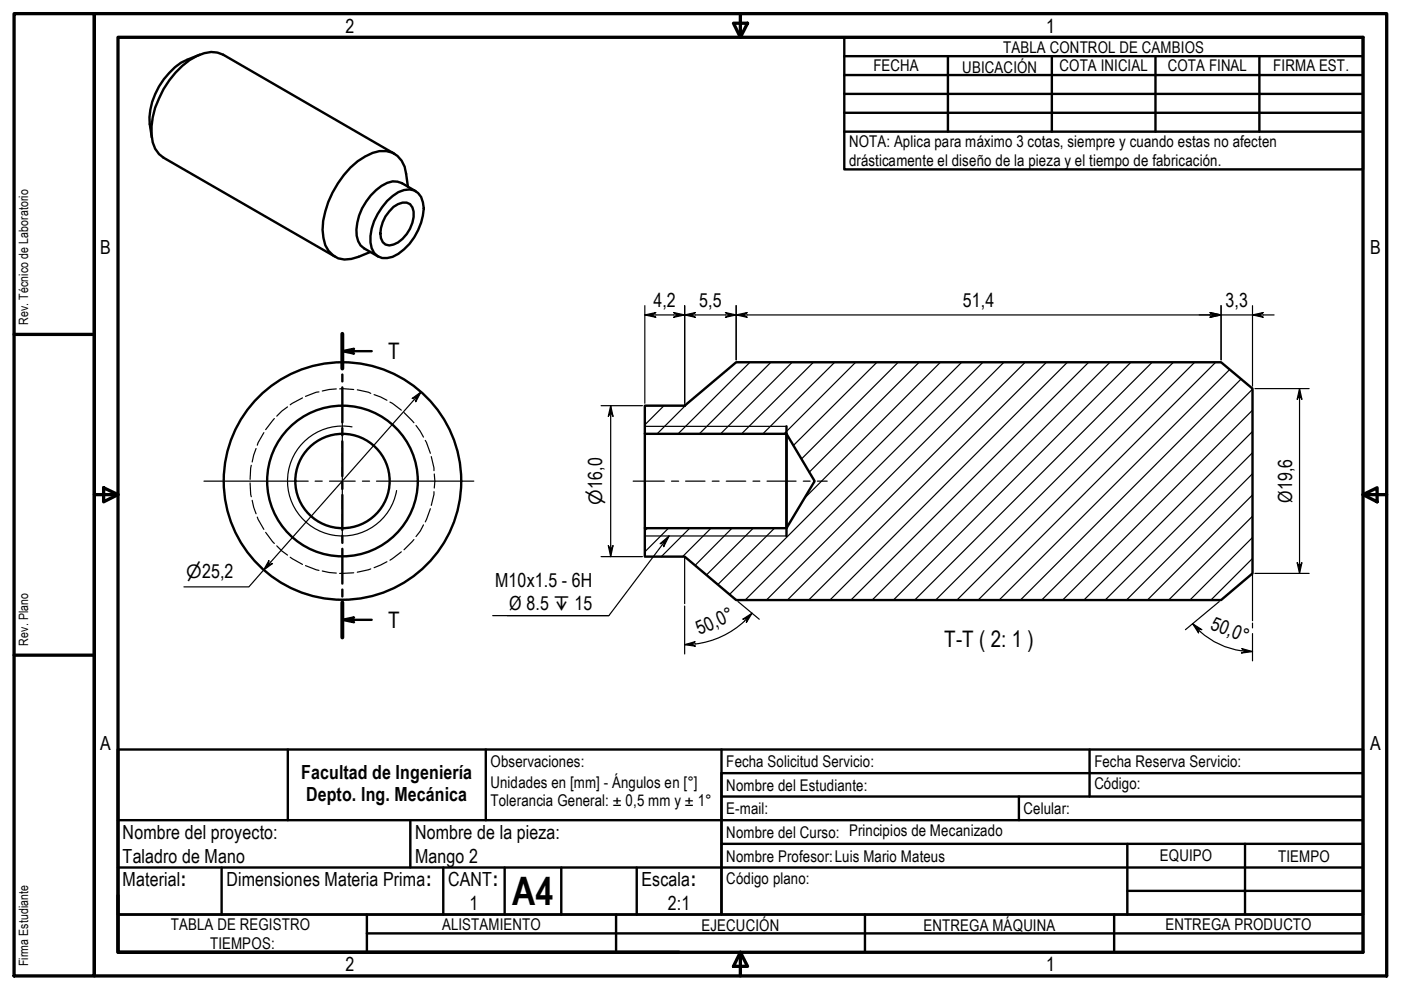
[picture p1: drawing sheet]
<svg xmlns="http://www.w3.org/2000/svg" width="297mm" height="210mm" viewBox="0 0 297 210" stroke-linecap="round" stroke-linejoin="round" font-family="sans-serif">
<!-- layer: Hatch (ISO) -->
<g fill="none" stroke="#000" stroke-width=".25">
<path d="M159 76.8l-15.2 15.2M163.4 76.8l-15.1 15.2M168 76.8l-15.2 15.2M172.5 76.8l-15.3 15.2M177 76.8l-15.3 15.2M181.4 76.8l-15.2 15.2M185.9 76.8l-17.7 17.7M190.4 76.8l-20.5 20.5M194.9 76.8l-23.3 23.3M199.4 76.8l-28.8 28.8M203.9 76.8l-49.2 49.2M208.4 76.8l-50.4 50.4"/>
<path d="M212.9 76.8l-50.4 50.4M217.4 76.8l-50.5 50.4M221.9 76.8l-50.5 50.4M226.3 76.8l-50.3 50.4M230.8 76.8l-50.4 50.4M235.3 76.8l-50.4 50.4M239.8 76.8l-50.4 50.4M244.3 76.8l-50.4 50.4M248.8 76.8l-50.4 50.4M253.3 76.8l-50.4 50.4M257.7 76.8l-50.3 50.4M260.7 78.3l-48.9 48.9"/>
<path d="M140.8 86l-4.1 4.1M146.1 85.2l-6.8 6.8M263.1 80.4l-46.8 46.8M265.6 96l-31.3 31.2M265.6 91.5l-35.8 35.7M265.6 87l-40.3 40.2M265.6 82.5l-44.7 44.7M137.3 112l-.6 .5M141.7 112l-5 5M146.2 112l-6 6M150.7 112l-6 6M155.2 112l-7.8 7.9"/>
<path d="M159.7 112l-9.9 9.9M164.2 112l-12 11.9M265.6 118.4l-8.9 8.8M265.6 114l-13.3 13.2M265.6 109.4l-17.8 17.8M265.6 104.9l-22.3 22.3M265.6 100.4l-26.8 26.8"/>
</g>
<!-- layer: Hidden (ISO) -->
<g fill="none" stroke="#000" stroke-width=".25">
<path d="M53.3 98.7l-.3 2.9M54.3 95.1l-.8 2.9M55.9 91.7l-1.4 2.7M58.2 88.7l-1.9 2.4M61 86.3l-1.2 .9-1.1 1M64.1 84.4l-2.6 1.4M67.6 83.1l-.5 .1-2.3 .8M71.3 82.5l-3 .4M72 82.5l3 .1M75.8 82.6l2.3 .6 .5 .2M79.3 83.7l2.7 1.2M82.7 85.3l2.4 1.7"/>
<path d="M85.7 87.5l2.1 2.1M88.2 90.2l1.6 2.5M90.2 93.4l1 2.7M91.4 96.8l.6 2.4v.6M53 102.4l.3 2.9M53.5 106.1l.8 2.8M54.5 109.6l1.4 2.6M56.3 112.9l1.9 2.3M58.7 115.7l1.1 1.1 1.2 .9M61.5 118.1l2.6 1.6M64.8 119.9l2.8 1M82 119.1l-2.7 1.3"/>
<path d="M85.1 117l-2.4 1.8M87.8 114.4l-2.1 2.2M89.8 111.3l-.7 1.3-.9 1.2M91.2 107.9l-1 2.8M92 104.2v.6l-.6 2.4M92.1 100.5l.1 1.5-.1 1.5M68.3 121.1l3 .4M75 121.4l-3 .2M78.6 120.6l-2.8 .7"/>
</g>
<!-- layer: Visible (ISO) -->
<g fill="none" stroke="#000" stroke-width=".51">
<path d="M42.4 11.6a14.8 14.8 0 0 0-10.5 11.7l-.2 1.6v1.4l.5 2.9M83.6 32.6l-36.3-21a5.9 5.9 0 0 0-5.5 .2 19 19 0 0 0-9.7 16.7 5.7 5.7 0 0 0 2.6 4.9l36.3 21M86.5 39.6l-.4-2.7a5 5 0 0 0-7.1-4.5 16.8 16.8 0 0 0-8.5 8.5 18.9 18.9 0 0 0-2.1 7.8 6.3 6.3 0 0 0 2.2 5.4 5.2 5.2 0 0 0 5.4 .4l2.5-1.1M82.1 42.6a5.8 5.8 0 0 1 5.7-2.2 4 4 0 0 1 2.1 3.8 12.3 12.3 0 0 1-6.7 10.3 3.2 3.2 0 0 1-4.7-3.1 12 12 0 0 1 3.6-8.8zM83.4 43.9a2.99 2.99 0 0 1 3.5-.6 3.8 3.8 0 0 1 .5 3.9 6.5 6.5 0 0 1-4.9 4.8 2.14 2.14 0 0 1-1.9-2.5 8 8 0 0 1 2.8-5.6zM88.1 40.5l-2.9-1.7a4 4 0 0 0-4.3 .6 11.9 11.9 0 0 0-5.3 10.6l.3 1.2 .6 .8 .7 .7 3 1.7M136.7 86h8.5l10.9-9.2h102.8l6.7 5.6v39.2l-6.7 5.6h-102.8l-10.9-9.2h-8.5v-6h30.1l5.9-10-5.9-10h-30.1zM136.7 92v20M166.8 90.4v23.2"/>
<circle cx="72.6" cy="102" r="25.2"/>
<circle cx="72.6" cy="102" r="16"/>
<circle cx="72.6" cy="102" r="10"/>
</g>
<!-- layer: Visible Narrow (ISO) -->
<path d="M74.6 90.5a11.7 11.7 0 0 0-13.5 9.5 11.7 11.7 0 0 0 9.5 13.5 11.7 11.7 0 0 0 13.5-9.5M136.7 90.4h30.1M136.7 113.6h30.1" fill="none" stroke="#000" stroke-width=".25"/>
<!-- layer: Section Line (ISO) -->
<g fill="none" stroke="#000" stroke-width=".51">
<path d="M72.6 74.5l2.5-.6-.9 .6 .9 .5zM72.6 70.8v7.3M72.6 79.4v1.5M72.6 74.5h6.2M72.6 82.1v7.5M72.6 90.8v1.5M72.6 93.6v7.3M72.6 102.2v1.5M72.6 104.9v7.5M72.6 113.6v1.5M72.6 116.4v7.3M72.6 131.4l2.5-.5-.9 .5 .9 .5z"/>
<path d="M72.6 125v1.5M72.6 127.7v7.5M72.6 131.4h6.2"/>
</g>
<path d="M72.6 70.8v7.3M72.6 127.7v7.5" fill="none" stroke="#000" stroke-width=".83"/>
<g fill="#000">
<path d="M72.6 74.5l2.5-.6-.9 .6 .9 .5z" fill-rule="evenodd"/>
<path d="M72.6 131.4l2.5-.5-.9 .5 .9 .5z" fill-rule="evenodd"/>
</g>
<!-- layer: Title (ISO) -->
<g fill="none" stroke="#000" stroke-width=".51">
<path d="M179 7.9h110v28h-110zM179 19.9h110M179 15.9h110M179 11.9h110M201 11.9v16M223 11.9v16M245 11.9v16M267 11.9v16M179 23.9h110M179 27.9h110M25 158.9h264v35h-136v-30h136M25 158.9v35h128v-35"/>
<path d="M25 158.9v35M61 158.9v15M103 158.9v15M231 158.9v10M25 173.9h264M87 173.9v10M153 178.9h136v15M153 168.9h136M216 168.9v5M239 178.9v15M264 178.9v15M25 193.9h264v8h-264z"/>
<path d="M25 183.9h264M47 183.9v10M77.8 193.9v8M77.8 197.9h211.2M94 183.9v10M107 183.9v10M119 183.9v10M130.6 193.9v8M135 183.9v10M183.4 193.9v8M236.2 193.9v8M239 188.9h50"/>
</g>
<!-- layer: Border (ISO) -->
<g fill="none" stroke="#000" stroke-width=".7">
<path d="M3 2.9h17v204h-17zM20 2.9h274v204h-274zM25 7.9h264v194h-264zM155.5 4.9h3l-1.5 3zM157 2.9v5M3 70.9h17M20 104.9h5M22 103.4l3 1.5-3 1.5zM289 104.9l3-1.5v3zM289 104.9h5M3 138.9h17M25 189.9v12h119"/>
<path d="M157 201.9l1.5 3h-3zM157 201.9v5"/>
</g>
<!-- layer: Sketch Geometry (ISO) -->
<path d="M145.2 118v10M265.6 121.6v10" fill="none" stroke="#000" stroke-width=".25"/>
<!-- layer: Dimension (ISO) -->
<g fill="none" stroke="#000" stroke-width=".25">
<path d="M136.7 66.8l2.4-.5-.9 .5 .9 .5zM136.7 66.8h133.4M136.7 64.8v20.7M142.8 66.3l2.4 .5-2.4 .5 .8-.5zM145.2 66.8l2.2-.5-.8 .5 .8 .5zM145.2 64.8v20.7M153.8 66.3l2.3 .5-2.3 .5 .8-.5zM156.1 66.8l2.3-.5-.8 .5 .8 .5zM156.1 64.8v11.5M256.5 66.3l2.4 .5-2.4 .5 .9-.5zM258.9 64.8v11.5M265.6 66.8l2.2-.5-.8 .5 .8 .5z"/>
<path d="M265.6 64.8v17.1M87.4 84.5l1.9-1.4-1.2 2.1 .2-1zM89.3 83.1l-36.5 41.3h-13.8M127.4 86h8.8M129.5 86l.5 2.3-.5-.8-.5 .8zM129.5 86v32M266.1 82.4h11.5M275.5 82.4l.5 2.3-.5-.8-.5 .8zM275.5 82.4v39.2M57 118.8l-.1 .9 .9-.2-1.9 1.4zM127.4 118h8.8M129 115.7l.5 .8 .5-.8-.5 2.3z"/>
<path d="M275 119.3l.5 .8 .5-.8-.5 2.3zM145.2 136.7l2.2-.6-.8 .5 .8 .4zM145.2 128.5v10.2M147.4 136.5l-2.2 .2M156.5 127.5l4.5 3.8M157.5 131.3l1.9-1.3-1.2 2 .2-.9zM159.4 130a18.7 18.7 0 0 1-12 6.5M252.9 132.2l1.9 1.3-.9-.2 .2 .9zM252.9 132.2a16.5 16.5 0 0 0 10.3 5.8M258.5 127.5l-7.2 6M263.3 137.5l2.3 .6-2.4 .4 .8-.5zM263.3 138l2.3 .1"/>
<path d="M265.6 132.1v1M265.6 134.3v5.8M266.1 121.6h11.5"/>
</g>
<g fill="#000">
<path d="M136.7 66.8l2.4-.5-.9 .5 .9 .5z" fill-rule="evenodd"/>
<path d="M142.8 66.3l2.4 .5-2.4 .5 .8-.5z" fill-rule="evenodd"/>
<path d="M145.2 66.8l2.2-.5-.8 .5 .8 .5z" fill-rule="evenodd"/>
<path d="M153.8 66.3l2.3 .5-2.3 .5 .8-.5z" fill-rule="evenodd"/>
<path d="M156.1 66.8l2.3-.5-.8 .5 .8 .5z" fill-rule="evenodd"/>
<path d="M256.5 66.3l2.4 .5-2.4 .5 .9-.5z" fill-rule="evenodd"/>
<path d="M256.5 66.3l2.4 .5-2.4 .5 .9-.5z" fill-rule="evenodd"/>
<path d="M265.6 66.8l2.2-.5-.8 .5 .8 .5z" fill-rule="evenodd"/>
<path d="M87.4 84.5l1.9-1.4-1.2 2.1 .2-1z" fill-rule="evenodd"/>
<path d="M129.5 86l.5 2.3-.5-.8-.5 .8z" fill-rule="evenodd"/>
<path d="M275.5 82.4l.5 2.3-.5-.8-.5 .8z" fill-rule="evenodd"/>
<path d="M57 118.8l-.1 .9 .9-.2-1.9 1.4z" fill-rule="evenodd"/>
<path d="M129 115.7l.5 .8 .5-.8-.5 2.3z" fill-rule="evenodd"/>
<path d="M145.2 136.7l2.2-.6-.8 .5 .8 .4z" fill-rule="evenodd"/>
<path d="M157.5 131.3l1.9-1.3-1.2 2 .2-.9z" fill-rule="evenodd"/>
<path d="M252.9 132.2l1.9 1.3-.9-.2 .2 .9z" fill-rule="evenodd"/>
<path d="M263.3 137.5l2.3 .6-2.4 .4 .8-.5z" fill-rule="evenodd"/>
<path d="M275 119.3l.5 .8 .5-.8-.5 2.3z" fill-rule="evenodd"/>
</g>
<!-- layer: Symbol (ISO) -->
<path d="M140 115.3l1.9-1.7-1.2 2.3 .1-1zM141.9 113.6l-12.8 16.9h-21.6M104.5 130.5h24.6" fill="none" stroke="#000" stroke-width=".25"/>
<path d="M140 115.3l1.9-1.7-1.2 2.3 .1-1z" fill-rule="evenodd" fill="#000"/>
<!-- layer: Centerline (ISO) -->
<path d="M134.2 102h6.6M142.4 102h1.5M145.4 102h4.1M151 102h1.5M154 102h4.1M159.6 102h1.5M162.6 102h6.2M170.3 102h1.5M173.3 102h2.1" fill="none" stroke="#000" stroke-width=".25"/>
<!-- layer: Center Mark (ISO) -->
<path d="M72.6 89.5v5.2M72.6 96.2v1.6M72.6 99.2v5.5M43.2 102h22.1M66.8 102h1.5M69.8 102h5.5M72.6 106.3v1.4M72.6 109.3v5.2M76.8 102h1.6M79.8 102h20.7" fill="none" stroke="#000" stroke-width=".25"/>
<text font-size="8.3" x="108.6" y="191.9">A4</text>
<g font-size="4.8">
<text x="82.3" y="76.2">T</text>
<text x="82.3" y="133.2">T</text>
<text x="200.2" y="137.2">T-T ( 2: 1 )</text>
</g>
<g font-size="4.1">
<text x="73.3" y="6.9">2</text>
<text x="221.8" y="6.9">1</text>
<text x="21.2" y="53.9">B</text>
<text x="290.5" y="53.9">B</text>
<text x="138.6" y="65.2">4,2</text>
<text x="148.2" y="65.2">5,5</text>
<text x="204.2" y="65.2">51,4</text>
<text x="259.8" y="65.2">3,3</text>
<text x="273.9" y="106.7" transform="rotate(-90 273.9 106.7)">Ø19,6</text>
<text x="105" y="124.5">M10x1.5 - 6H</text>
<text x="107.9" y="129.3">Ø 8.5 ↧ 15</text>
<text x="148.3" y="134.7" transform="rotate(-25 148.3 134.7)">50,0°</text>
<text x="256.4" y="133.3" transform="rotate(22 256.4 133.3)">50,0°</text>
<text x="21.2" y="158.9">A</text>
<text x="290.5" y="158.9">A</text>
<text x="63.9" y="165.1">Facultad de Ingeniería</text>
<text x="64.9" y="169.8">Depto. Ing. Mecánica</text>
<text x="26" y="177.9">Nombre del proyecto:</text>
<text x="88" y="177.9">Nombre de la pieza:</text>
<text x="26" y="182.9">Taladro de Mano</text>
<text x="88" y="182.9">Mango 2</text>
<text x="26" y="187.9">Material:</text>
<text x="48" y="187.9">Dimensiones Materia Prima:</text>
<text x="95" y="187.9">CANT:</text>
<text x="136" y="187.9">Escala:</text>
<text x="99.6" y="192.9">1</text>
<text x="141.6" y="192.9">2:1</text>
<text x="73.3" y="205.9">2</text>
<text x="221.8" y="205.9">1</text>
</g>
<g font-size="3.9">
<text x="127.7" y="107" transform="rotate(-90 127.7 107)">⌀16,0</text>
<text x="39.5" y="122.7">⌀25,2</text>
</g>
<g font-size="3.4">
<text x="212.7" y="11.1">TABLA CONTROL DE CAMBIOS</text>
<text x="185.2" y="15.1">FECHA</text>
<text x="204" y="15.5">UBICACIÓN</text>
<text x="224.6" y="15.1">COTA INICIAL</text>
<text x="247.6" y="15.1">COTA FINAL</text>
<text x="269.9" y="15.1">FIRMA EST.</text>
<text x="180" y="31.2">NOTA: Aplica para máximo 3 cotas, siempre y cuando estas no afecten</text>
<text x="180" y="35.2">drásticamente el diseño de la pieza y el tiempo de fabricación.</text>
<text x="104" y="167.1">Unidades en [mm] - Ángulos en [°]</text>
<text x="104" y="162.7">Observaciones:</text>
<text x="154" y="167.6">Nombre del Estudiante:</text>
<text x="154" y="162.7">Fecha Solicitud Servicio:</text>
<text x="232" y="167.3">Código:</text>
<text x="232" y="162.7">Fecha Reserva Servicio:</text>
<text x="104" y="170.8">Tolerancia General: ± 0,5 mm y ± 1°</text>
<text x="154" y="172.6">E-mail:</text>
<text x="217" y="172.6">Celular:</text>
<text x="154" y="177.6">Nombre del Curso: Principios de Mecanizado</text>
<text x="154" y="182.7">Nombre Profesor:Luis Mario Mateus</text>
<text x="245.9" y="182.6">EQUIPO</text>
<text x="271" y="182.7">TIEMPO</text>
<text x="154" y="187.4">Código plano:</text>
<text x="36.2" y="197.2">TABLA DE REGISTRO</text>
<text x="93.7" y="197.1">ALISTAMIENTO</text>
<text x="148.7" y="197.5">EJECUCIÓN</text>
<text x="195.8" y="197.4">ENTREGA MÁQUINA</text>
<text x="247.1" y="197.1">ENTREGA PRODUCTO</text>
<text x="44.6" y="201.1">TIEMPOS:</text>
</g>
<g font-size="2.7">
<text x="6" y="68.9" transform="rotate(-90 6 68.9)">Rev. Técnico de Laboratorio</text>
<text x="6" y="136.9" transform="rotate(-90 6 136.9)">Rev. Plano</text>
<text x="6" y="204.9" transform="rotate(-90 6 204.9)">Firma Estudiante</text>
</g>
</svg>
